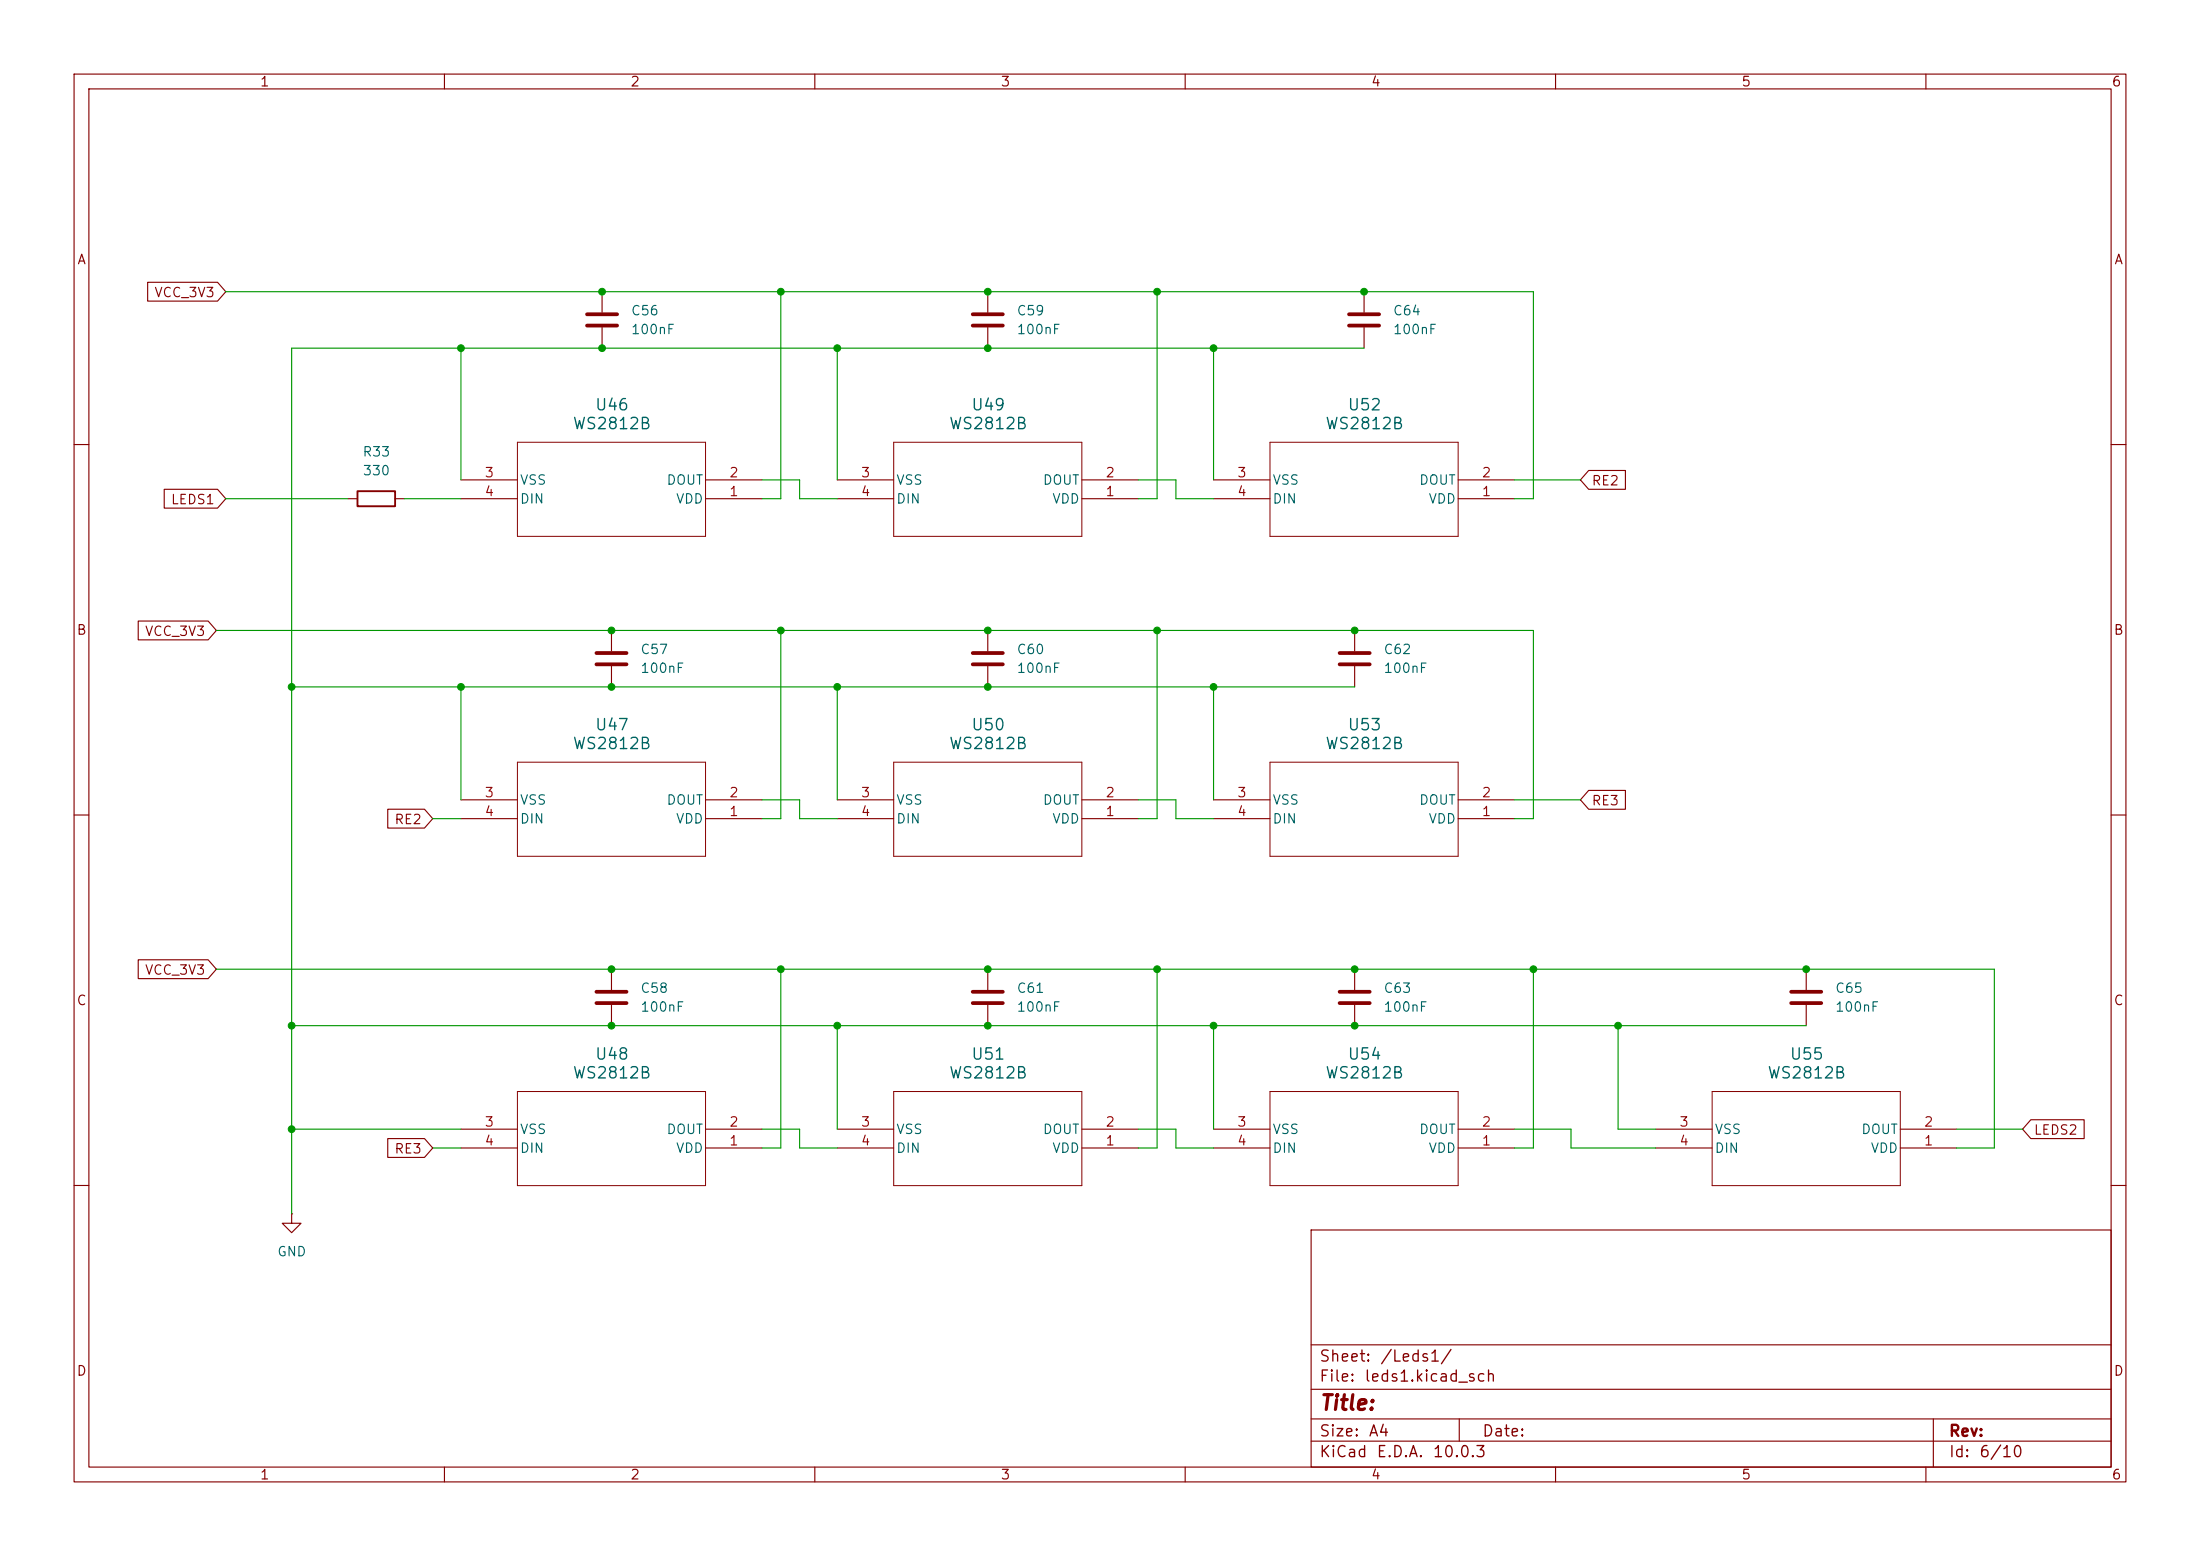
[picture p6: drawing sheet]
(kicad_sch
 (version 20260306)
 (generator "eeschema")
 (generator_version "10.0")
 (paper "A4")
 (lib_symbols
  (symbol "Device:C"
   (pin_numbers (hide yes))
   (pin_names
    (offset 0.254)) (exclude_from_sim no) (in_bom yes) (on_board yes)
   (in_pos_files yes)
   (duplicate_pin_numbers_are_jumpers no)
   (property "Reference" "C" (at 0.635 2.54 0) (show_name no) (do_not_autoplace no) (effects (font (size 1.27 1.27)) (justify left)))
   (property "Value" "C" (at 0.635 -2.54 0) (show_name no) (do_not_autoplace no) (effects (font (size 1.27 1.27)) (justify left)))
   (property "Footprint" "" (at 0.9652 -3.81 0) (show_name no) (do_not_autoplace no) (hide yes) (effects (font (size 1.27 1.27))))
   (property "Datasheet" "" (at 0 0 0) (show_name no) (do_not_autoplace no) (hide yes) (effects (font (size 1.27 1.27))))
   (property "Description" "Unpolarized capacitor" (at 0 0 0) (show_name no) (do_not_autoplace no) (hide yes) (effects (font (size 1.27 1.27))))
   (symbol "C_0_1"
    (polyline (pts (xy -2.032 0.762) (xy 2.032 0.762)) (stroke (width 0.508) (type default)) (fill (type none)))
    (polyline (pts (xy -2.032 -0.762) (xy 2.032 -0.762)) (stroke (width 0.508) (type default)) (fill (type none))))
   (symbol "C_1_1"
    (pin passive line (at 0 3.81 270) (length 2.794) (name "" (effects (font (size 1.27 1.27)))) (number "1" (effects (font (size 1.27 1.27)))))
    (pin passive line (at 0 -3.81 90) (length 2.794) (name "" (effects (font (size 1.27 1.27)))) (number "2" (effects (font (size 1.27 1.27))))))
   (embedded_fonts no))
  (symbol "Device:R"
   (pin_numbers (hide yes))
   (pin_names
    (offset 0)) (exclude_from_sim no) (in_bom yes) (on_board yes)
   (in_pos_files yes)
   (duplicate_pin_numbers_are_jumpers no)
   (property "Reference" "R" (at 2.032 0 90) (show_name no) (do_not_autoplace no) (effects (font (size 1.27 1.27))))
   (property "Value" "R" (at 0 0 90) (show_name no) (do_not_autoplace no) (effects (font (size 1.27 1.27))))
   (property "Footprint" "" (at -1.778 0 90) (show_name no) (do_not_autoplace no) (hide yes) (effects (font (size 1.27 1.27))))
   (property "Datasheet" "" (at 0 0 0) (show_name no) (do_not_autoplace no) (hide yes) (effects (font (size 1.27 1.27))))
   (property "Description" "Resistor" (at 0 0 0) (show_name no) (do_not_autoplace no) (hide yes) (effects (font (size 1.27 1.27))))
   (symbol "R_0_1"
    (rectangle (start -1.016 -2.54) (end 1.016 2.54) (stroke (width 0.254) (type default)) (fill (type none))))
   (symbol "R_1_1"
    (pin passive line (at 0 3.81 270) (length 1.27) (name "" (effects (font (size 1.27 1.27)))) (number "1" (effects (font (size 1.27 1.27)))))
    (pin passive line (at 0 -3.81 90) (length 1.27) (name "" (effects (font (size 1.27 1.27)))) (number "2" (effects (font (size 1.27 1.27))))))
   (embedded_fonts no))
  (symbol "WS2812_4Pin:WS2812B"
   (pin_names
    (offset 0.254)) (exclude_from_sim no) (in_bom yes) (on_board yes)
   (in_pos_files yes)
   (duplicate_pin_numbers_are_jumpers no)
   (property "Reference" "U" (at 20.32 10.16 0) (show_name no) (do_not_autoplace no) (effects (font (size 1.524 1.524))))
   (property "Value" "WS2812B" (at 20.32 7.62 0) (show_name no) (do_not_autoplace no) (effects (font (size 1.524 1.524))))
   (property "Footprint" "WS2812B_WDS" (at 0 0 0) (show_name no) (do_not_autoplace no) (hide yes) (effects (font (size 1.27 1.27)
    (italic yes))))
   (property "Datasheet" "WS2812B" (at 0 0 0) (show_name no) (do_not_autoplace no) (hide yes) (effects (font (size 1.27 1.27)
    (italic yes))))
   (property "Description" "" (at 0 0 0) (show_name no) (do_not_autoplace no) (hide yes) (effects (font (size 1.27 1.27))))
   (property "ki_locked" "" (at 0 0 0) (show_name no) (do_not_autoplace no) (effects (font (size 1.27 1.27))))
   (symbol "WS2812B_0_1"
    (polyline (pts (xy 7.62 5.08) (xy 7.62 -7.62)) (stroke (width 0.127) (type default)) (fill (type none)))
    (polyline (pts (xy 7.62 -7.62) (xy 33.02 -7.62)) (stroke (width 0.127) (type default)) (fill (type none)))
    (polyline (pts (xy 33.02 5.08) (xy 7.62 5.08)) (stroke (width 0.127) (type default)) (fill (type none)))
    (polyline (pts (xy 33.02 -7.62) (xy 33.02 5.08)) (stroke (width 0.127) (type default)) (fill (type none)))
    (pin power_in line (at 0 0 0) (length 7.62) (name "VDD" (effects (font (size 1.27 1.27)))) (number "1" (effects (font (size 1.27 1.27)))))
    (pin output line (at 0 -2.54 0) (length 7.62) (name "DOUT" (effects (font (size 1.27 1.27)))) (number "2" (effects (font (size 1.27 1.27)))))
    (pin power_out line (at 40.64 -2.54 180) (length 7.62) (name "VSS" (effects (font (size 1.27 1.27)))) (number "3" (effects (font (size 1.27 1.27)))))
    (pin input line (at 40.64 0 180) (length 7.62) (name "DIN" (effects (font (size 1.27 1.27)))) (number "4" (effects (font (size 1.27 1.27))))))
   (embedded_fonts no))
  (symbol "power:GND"
   (power global)
   (pin_numbers (hide yes))
   (pin_names
    (offset 0) (hide yes)) (exclude_from_sim no) (in_bom yes) (on_board yes)
   (in_pos_files yes)
   (duplicate_pin_numbers_are_jumpers no)
   (property "Reference" "#PWR" (at 0 -6.35 0) (show_name no) (do_not_autoplace no) (hide yes) (effects (font (size 1.27 1.27))))
   (property "Value" "GND" (at 0 -3.81 0) (show_name no) (do_not_autoplace no) (effects (font (size 1.27 1.27))))
   (property "Footprint" "" (at 0 0 0) (show_name no) (do_not_autoplace no) (hide yes) (effects (font (size 1.27 1.27))))
   (property "Datasheet" "" (at 0 0 0) (show_name no) (do_not_autoplace no) (hide yes) (effects (font (size 1.27 1.27))))
   (property "Description" "Power symbol creates a global label with name \"GND\" , ground" (at 0 0 0) (show_name no) (do_not_autoplace no) (hide yes) (effects (font (size 1.27 1.27))))
   (symbol "GND_0_1"
    (polyline (pts (xy 0 0) (xy 0 -1.27) (xy 1.27 -1.27) (xy 0 -2.54) (xy -1.27 -1.27) (xy 0 -1.27)) (stroke (width 0) (type default)) (fill (type none))))
   (symbol "GND_1_1"
    (pin power_in line (at 0 0 270) (length 0) (name "" (effects (font (size 1.27 1.27)))) (number "1" (effects (font (size 1.27 1.27))))))
   (embedded_fonts no)))
 (junction
  (at 133.35 130.81)
  (diameter 0)
  (color 0 0 0 0))
 (junction
  (at 81.28 46.99)
  (diameter 0)
  (color 0 0 0 0))
 (junction
  (at 163.83 46.99)
  (diameter 0)
  (color 0 0 0 0))
 (junction
  (at 156.21 130.81)
  (diameter 0)
  (color 0 0 0 0))
 (junction
  (at 133.35 85.09)
  (diameter 0)
  (color 0 0 0 0))
 (junction
  (at 133.35 39.37)
  (diameter 0)
  (color 0 0 0 0))
 (junction
  (at 82.55 85.09)
  (diameter 0)
  (color 0 0 0 0))
 (junction
  (at 133.35 46.99)
  (diameter 0)
  (color 0 0 0 0))
 (junction
  (at 207.01 130.81)
  (diameter 0)
  (color 0 0 0 0))
 (junction
  (at 133.35 92.71)
  (diameter 0)
  (color 0 0 0 0))
 (junction
  (at 184.15 39.37)
  (diameter 0)
  (color 0 0 0 0))
 (junction
  (at 105.41 39.37)
  (diameter 0)
  (color 0 0 0 0))
 (junction
  (at 82.55 138.43)
  (diameter 0)
  (color 0 0 0 0))
 (junction
  (at 82.55 130.81)
  (diameter 0)
  (color 0 0 0 0))
 (junction
  (at 156.21 39.37)
  (diameter 0)
  (color 0 0 0 0))
 (junction
  (at 82.55 92.71)
  (diameter 0)
  (color 0 0 0 0))
 (junction
  (at 182.88 138.43)
  (diameter 0)
  (color 0 0 0 0))
 (junction
  (at 39.37 138.43)
  (diameter 0)
  (color 0 0 0 0))
 (junction
  (at 39.37 152.4)
  (diameter 0)
  (color 0 0 0 0))
 (junction
  (at 62.23 46.99)
  (diameter 0)
  (color 0 0 0 0))
 (junction
  (at 243.84 130.81)
  (diameter 0)
  (color 0 0 0 0))
 (junction
  (at 39.37 92.71)
  (diameter 0)
  (color 0 0 0 0))
 (junction
  (at 218.44 138.43)
  (diameter 0)
  (color 0 0 0 0))
 (junction
  (at 182.88 130.81)
  (diameter 0)
  (color 0 0 0 0))
 (junction
  (at 182.88 85.09)
  (diameter 0)
  (color 0 0 0 0))
 (junction
  (at 81.28 39.37)
  (diameter 0)
  (color 0 0 0 0))
 (junction
  (at 105.41 85.09)
  (diameter 0)
  (color 0 0 0 0))
 (junction
  (at 62.23 92.71)
  (diameter 0)
  (color 0 0 0 0))
 (junction
  (at 113.03 46.99)
  (diameter 0)
  (color 0 0 0 0))
 (junction
  (at 156.21 85.09)
  (diameter 0)
  (color 0 0 0 0))
 (junction
  (at 163.83 138.43)
  (diameter 0)
  (color 0 0 0 0))
 (junction
  (at 105.41 130.81)
  (diameter 0)
  (color 0 0 0 0))
 (junction
  (at 113.03 138.43)
  (diameter 0)
  (color 0 0 0 0))
 (junction
  (at 113.03 92.71)
  (diameter 0)
  (color 0 0 0 0))
 (junction
  (at 163.83 92.71)
  (diameter 0)
  (color 0 0 0 0))
 (junction
  (at 133.35 138.43)
  (diameter 0)
  (color 0 0 0 0))
 (wire
  (pts (xy 82.55 92.71) (xy 113.03 92.71))
  (stroke (width 0) (type default)))
 (wire
  (pts (xy 153.67 107.95) (xy 158.75 107.95))
  (stroke (width 0) (type default)))
 (wire
  (pts (xy 156.21 154.94) (xy 156.21 130.81))
  (stroke (width 0) (type default)))
 (wire
  (pts (xy 102.87 152.4) (xy 107.95 152.4))
  (stroke (width 0) (type default)))
 (wire
  (pts (xy 113.03 92.71) (xy 113.03 107.95))
  (stroke (width 0) (type default)))
 (wire
  (pts (xy 105.41 130.81) (xy 133.35 130.81))
  (stroke (width 0) (type default)))
 (wire
  (pts (xy 158.75 152.4) (xy 158.75 154.94))
  (stroke (width 0) (type default)))
 (wire
  (pts (xy 102.87 154.94) (xy 105.41 154.94))
  (stroke (width 0) (type default)))
 (wire
  (pts (xy 207.01 110.49) (xy 207.01 85.09))
  (stroke (width 0) (type default)))
 (wire
  (pts (xy 39.37 152.4) (xy 39.37 138.43))
  (stroke (width 0) (type default)))
 (wire
  (pts (xy 153.67 67.31) (xy 156.21 67.31))
  (stroke (width 0) (type default)))
 (wire
  (pts (xy 158.75 154.94) (xy 163.83 154.94))
  (stroke (width 0) (type default)))
 (wire
  (pts (xy 156.21 85.09) (xy 156.21 110.49))
  (stroke (width 0) (type default)))
 (wire
  (pts (xy 218.44 152.4) (xy 218.44 138.43))
  (stroke (width 0) (type default)))
 (wire
  (pts (xy 39.37 46.99) (xy 62.23 46.99))
  (stroke (width 0) (type default)))
 (wire
  (pts (xy 269.24 154.94) (xy 269.24 130.81))
  (stroke (width 0) (type default)))
 (wire
  (pts (xy 58.42 154.94) (xy 62.23 154.94))
  (stroke (width 0) (type default)))
 (wire
  (pts (xy 107.95 64.77) (xy 107.95 67.31))
  (stroke (width 0) (type default)))
 (wire
  (pts (xy 39.37 92.71) (xy 39.37 46.99))
  (stroke (width 0) (type default)))
 (wire
  (pts (xy 156.21 85.09) (xy 182.88 85.09))
  (stroke (width 0) (type default)))
 (wire
  (pts (xy 39.37 152.4) (xy 62.23 152.4))
  (stroke (width 0) (type default)))
 (wire
  (pts (xy 102.87 107.95) (xy 107.95 107.95))
  (stroke (width 0) (type default)))
 (wire
  (pts (xy 54.61 67.31) (xy 62.23 67.31))
  (stroke (width 0) (type default)))
 (wire
  (pts (xy 58.42 110.49) (xy 62.23 110.49))
  (stroke (width 0) (type default)))
 (wire
  (pts (xy 133.35 46.99) (xy 163.83 46.99))
  (stroke (width 0) (type default)))
 (wire
  (pts (xy 158.75 64.77) (xy 158.75 67.31))
  (stroke (width 0) (type default)))
 (wire
  (pts (xy 105.41 39.37) (xy 105.41 67.31))
  (stroke (width 0) (type default)))
 (wire
  (pts (xy 82.55 138.43) (xy 113.03 138.43))
  (stroke (width 0) (type default)))
 (wire
  (pts (xy 62.23 46.99) (xy 62.23 64.77))
  (stroke (width 0) (type default)))
 (wire
  (pts (xy 158.75 110.49) (xy 163.83 110.49))
  (stroke (width 0) (type default)))
 (wire
  (pts (xy 105.41 85.09) (xy 133.35 85.09))
  (stroke (width 0) (type default)))
 (wire
  (pts (xy 204.47 110.49) (xy 207.01 110.49))
  (stroke (width 0) (type default)))
 (wire
  (pts (xy 81.28 39.37) (xy 105.41 39.37))
  (stroke (width 0) (type default)))
 (wire
  (pts (xy 223.52 152.4) (xy 218.44 152.4))
  (stroke (width 0) (type default)))
 (wire
  (pts (xy 163.83 92.71) (xy 182.88 92.71))
  (stroke (width 0) (type default)))
 (wire
  (pts (xy 39.37 92.71) (xy 39.37 138.43))
  (stroke (width 0) (type default)))
 (wire
  (pts (xy 243.84 130.81) (xy 269.24 130.81))
  (stroke (width 0) (type default)))
 (wire
  (pts (xy 153.67 64.77) (xy 158.75 64.77))
  (stroke (width 0) (type default)))
 (wire
  (pts (xy 163.83 138.43) (xy 163.83 152.4))
  (stroke (width 0) (type default)))
 (wire
  (pts (xy 207.01 130.81) (xy 207.01 154.94))
  (stroke (width 0) (type default)))
 (wire
  (pts (xy 156.21 110.49) (xy 153.67 110.49))
  (stroke (width 0) (type default)))
 (wire
  (pts (xy 62.23 92.71) (xy 62.23 107.95))
  (stroke (width 0) (type default)))
 (wire
  (pts (xy 218.44 138.43) (xy 182.88 138.43))
  (stroke (width 0) (type default)))
 (wire
  (pts (xy 156.21 130.81) (xy 182.88 130.81))
  (stroke (width 0) (type default)))
 (wire
  (pts (xy 204.47 67.31) (xy 207.01 67.31))
  (stroke (width 0) (type default)))
 (wire
  (pts (xy 81.28 46.99) (xy 113.03 46.99))
  (stroke (width 0) (type default)))
 (wire
  (pts (xy 133.35 138.43) (xy 163.83 138.43))
  (stroke (width 0) (type default)))
 (wire
  (pts (xy 204.47 107.95) (xy 213.36 107.95))
  (stroke (width 0) (type default)))
 (wire
  (pts (xy 113.03 138.43) (xy 113.03 152.4))
  (stroke (width 0) (type default)))
 (wire
  (pts (xy 204.47 154.94) (xy 207.01 154.94))
  (stroke (width 0) (type default)))
 (wire
  (pts (xy 113.03 92.71) (xy 133.35 92.71))
  (stroke (width 0) (type default)))
 (wire
  (pts (xy 82.55 130.81) (xy 105.41 130.81))
  (stroke (width 0) (type default)))
 (wire
  (pts (xy 29.21 85.09) (xy 82.55 85.09))
  (stroke (width 0) (type default)))
 (wire
  (pts (xy 163.83 46.99) (xy 184.15 46.99))
  (stroke (width 0) (type default)))
 (wire
  (pts (xy 212.09 154.94) (xy 223.52 154.94))
  (stroke (width 0) (type default)))
 (wire
  (pts (xy 105.41 67.31) (xy 102.87 67.31))
  (stroke (width 0) (type default)))
 (wire
  (pts (xy 207.01 85.09) (xy 182.88 85.09))
  (stroke (width 0) (type default)))
 (wire
  (pts (xy 163.83 138.43) (xy 182.88 138.43))
  (stroke (width 0) (type default)))
 (wire
  (pts (xy 39.37 138.43) (xy 82.55 138.43))
  (stroke (width 0) (type default)))
 (wire
  (pts (xy 156.21 39.37) (xy 184.15 39.37))
  (stroke (width 0) (type default)))
 (wire
  (pts (xy 273.05 152.4) (xy 264.16 152.4))
  (stroke (width 0) (type default)))
 (wire
  (pts (xy 163.83 92.71) (xy 163.83 107.95))
  (stroke (width 0) (type default)))
 (wire
  (pts (xy 207.01 39.37) (xy 207.01 67.31))
  (stroke (width 0) (type default)))
 (wire
  (pts (xy 212.09 152.4) (xy 212.09 154.94))
  (stroke (width 0) (type default)))
 (wire
  (pts (xy 156.21 154.94) (xy 153.67 154.94))
  (stroke (width 0) (type default)))
 (wire
  (pts (xy 184.15 39.37) (xy 207.01 39.37))
  (stroke (width 0) (type default)))
 (wire
  (pts (xy 107.95 67.31) (xy 113.03 67.31))
  (stroke (width 0) (type default)))
 (wire
  (pts (xy 204.47 152.4) (xy 212.09 152.4))
  (stroke (width 0) (type default)))
 (wire
  (pts (xy 105.41 154.94) (xy 105.41 130.81))
  (stroke (width 0) (type default)))
 (wire
  (pts (xy 39.37 163.83) (xy 39.37 152.4))
  (stroke (width 0) (type default)))
 (wire
  (pts (xy 30.48 67.31) (xy 46.99 67.31))
  (stroke (width 0) (type default)))
 (wire
  (pts (xy 105.41 85.09) (xy 105.41 110.49))
  (stroke (width 0) (type default)))
 (wire
  (pts (xy 264.16 154.94) (xy 269.24 154.94))
  (stroke (width 0) (type default)))
 (wire
  (pts (xy 133.35 39.37) (xy 156.21 39.37))
  (stroke (width 0) (type default)))
 (wire
  (pts (xy 62.23 46.99) (xy 81.28 46.99))
  (stroke (width 0) (type default)))
 (wire
  (pts (xy 105.41 39.37) (xy 133.35 39.37))
  (stroke (width 0) (type default)))
 (wire
  (pts (xy 218.44 138.43) (xy 243.84 138.43))
  (stroke (width 0) (type default)))
 (wire
  (pts (xy 107.95 154.94) (xy 113.03 154.94))
  (stroke (width 0) (type default)))
 (wire
  (pts (xy 133.35 92.71) (xy 163.83 92.71))
  (stroke (width 0) (type default)))
 (wire
  (pts (xy 82.55 85.09) (xy 105.41 85.09))
  (stroke (width 0) (type default)))
 (wire
  (pts (xy 133.35 85.09) (xy 156.21 85.09))
  (stroke (width 0) (type default)))
 (wire
  (pts (xy 207.01 130.81) (xy 182.88 130.81))
  (stroke (width 0) (type default)))
 (wire
  (pts (xy 39.37 92.71) (xy 62.23 92.71))
  (stroke (width 0) (type default)))
 (wire
  (pts (xy 113.03 138.43) (xy 133.35 138.43))
  (stroke (width 0) (type default)))
 (wire
  (pts (xy 163.83 46.99) (xy 163.83 64.77))
  (stroke (width 0) (type default)))
 (wire
  (pts (xy 62.23 92.71) (xy 82.55 92.71))
  (stroke (width 0) (type default)))
 (wire
  (pts (xy 133.35 130.81) (xy 156.21 130.81))
  (stroke (width 0) (type default)))
 (wire
  (pts (xy 153.67 152.4) (xy 158.75 152.4))
  (stroke (width 0) (type default)))
 (wire
  (pts (xy 158.75 107.95) (xy 158.75 110.49))
  (stroke (width 0) (type default)))
 (wire
  (pts (xy 107.95 107.95) (xy 107.95 110.49))
  (stroke (width 0) (type default)))
 (wire
  (pts (xy 30.48 39.37) (xy 81.28 39.37))
  (stroke (width 0) (type default)))
 (wire
  (pts (xy 156.21 39.37) (xy 156.21 67.31))
  (stroke (width 0) (type default)))
 (wire
  (pts (xy 158.75 67.31) (xy 163.83 67.31))
  (stroke (width 0) (type default)))
 (wire
  (pts (xy 207.01 130.81) (xy 243.84 130.81))
  (stroke (width 0) (type default)))
 (wire
  (pts (xy 113.03 46.99) (xy 133.35 46.99))
  (stroke (width 0) (type default)))
 (wire
  (pts (xy 107.95 152.4) (xy 107.95 154.94))
  (stroke (width 0) (type default)))
 (wire
  (pts (xy 105.41 110.49) (xy 102.87 110.49))
  (stroke (width 0) (type default)))
 (wire
  (pts (xy 29.21 130.81) (xy 82.55 130.81))
  (stroke (width 0) (type default)))
 (wire
  (pts (xy 113.03 46.99) (xy 113.03 64.77))
  (stroke (width 0) (type default)))
 (wire
  (pts (xy 107.95 110.49) (xy 113.03 110.49))
  (stroke (width 0) (type default)))
 (wire
  (pts (xy 102.87 64.77) (xy 107.95 64.77))
  (stroke (width 0) (type default)))
 (wire
  (pts (xy 204.47 64.77) (xy 213.36 64.77))
  (stroke (width 0) (type default)))
 (global_label "LEDS1"
  (shape input)
  (at 30.48 67.31 180)
  (fields_autoplaced yes)
  (effects (font (size 1.27 1.27)) (justify right))
  (property "Intersheetrefs" "${INTERSHEET_REFS}" (at 21.6287 67.31 0) (hide yes) (show_name no) (do_not_autoplace no) (effects (font (size 1.27 1.27)) (justify right))))
 (global_label "RE2"
  (shape input)
  (at 213.36 64.77 0)
  (fields_autoplaced yes)
  (effects (font (size 1.27 1.27)) (justify left))
  (property "Intersheetrefs" "${INTERSHEET_REFS}" (at 219.9737 64.77 0) (hide yes) (show_name no) (do_not_autoplace no) (effects (font (size 1.27 1.27)) (justify left))))
 (global_label "RE3"
  (shape input)
  (at 58.42 154.94 180)
  (fields_autoplaced yes)
  (effects (font (size 1.27 1.27)) (justify right))
  (property "Intersheetrefs" "${INTERSHEET_REFS}" (at 51.8063 154.94 0) (hide yes) (show_name no) (do_not_autoplace no) (effects (font (size 1.27 1.27)) (justify right))))
 (global_label "RE3"
  (shape input)
  (at 213.36 107.95 0)
  (fields_autoplaced yes)
  (effects (font (size 1.27 1.27)) (justify left))
  (property "Intersheetrefs" "${INTERSHEET_REFS}" (at 219.9737 107.95 0) (hide yes) (show_name no) (do_not_autoplace no) (effects (font (size 1.27 1.27)) (justify left))))
 (global_label "LEDS2"
  (shape input)
  (at 273.05 152.4 0)
  (fields_autoplaced yes)
  (effects (font (size 1.27 1.27)) (justify left))
  (property "Intersheetrefs" "${INTERSHEET_REFS}" (at 281.9013 152.4 0) (hide yes) (show_name no) (do_not_autoplace no) (effects (font (size 1.27 1.27)) (justify left))))
 (global_label "RE2"
  (shape input)
  (at 58.42 110.49 180)
  (fields_autoplaced yes)
  (effects (font (size 1.27 1.27)) (justify right))
  (property "Intersheetrefs" "${INTERSHEET_REFS}" (at 51.8063 110.49 0) (hide yes) (show_name no) (do_not_autoplace no) (effects (font (size 1.27 1.27)) (justify right))))
 (global_label "VCC_3V3"
  (shape input)
  (at 30.48 39.37 180)
  (fields_autoplaced yes)
  (effects (font (size 1.27 1.27)) (justify right))
  (property "Intersheetrefs" "${INTERSHEET_REFS}" (at 19.391 39.37 0) (hide yes) (show_name no) (do_not_autoplace no) (effects (font (size 1.27 1.27)) (justify right))))
 (global_label "VCC_3V3"
  (shape input)
  (at 29.21 130.81 180)
  (fields_autoplaced yes)
  (effects (font (size 1.27 1.27)) (justify right))
  (property "Intersheetrefs" "${INTERSHEET_REFS}" (at 18.121 130.81 0) (hide yes) (show_name no) (do_not_autoplace no) (effects (font (size 1.27 1.27)) (justify right))))
 (global_label "VCC_3V3"
  (shape input)
  (at 29.21 85.09 180)
  (fields_autoplaced yes)
  (effects (font (size 1.27 1.27)) (justify right))
  (property "Intersheetrefs" "${INTERSHEET_REFS}" (at 18.121 85.09 0) (hide yes) (show_name no) (do_not_autoplace no) (effects (font (size 1.27 1.27)) (justify right))))
 (symbol
  (lib_id "Device:R")
  (at 50.8 67.31 90)
  (unit 1)
  (body_style 1)
  (exclude_from_sim no)
  (in_bom yes)
  (on_board yes)
  (in_pos_files yes)
  (dnp no)
  (fields_autoplaced yes)
  (property "Reference" "R33" (at 50.8 60.96 90) (show_name no) (do_not_autoplace no) (effects (font (size 1.27 1.27))))
  (property "Value" "330" (at 50.8 63.5 90) (show_name no) (do_not_autoplace no) (effects (font (size 1.27 1.27))))
  (property "Footprint" "Resistor_SMD:R_0603_1608Metric" (at 50.8 69.088 90) (hide yes) (show_name no) (do_not_autoplace no) (effects (font (size 1.27 1.27))))
  (property "Datasheet" "" (at 50.8 67.31 0) (hide yes) (show_name no) (do_not_autoplace no) (effects (font (size 1.27 1.27))))
  (property "Description" "Resistor" (at 50.8 67.31 0) (hide yes) (show_name no) (do_not_autoplace no) (effects (font (size 1.27 1.27))))
  (pin "2")
  (pin "1"))
 (symbol
  (lib_id "WS2812_4Pin:WS2812B")
  (at 204.47 110.49 180)
  (unit 1)
  (body_style 1)
  (exclude_from_sim no)
  (in_bom yes)
  (on_board yes)
  (in_pos_files yes)
  (dnp no)
  (fields_autoplaced yes)
  (property "Reference" "U53" (at 184.15 97.79 0) (show_name no) (do_not_autoplace no) (effects (font (size 1.524 1.524))))
  (property "Value" "WS2812B" (at 184.15 100.33 0) (show_name no) (do_not_autoplace no) (effects (font (size 1.524 1.524))))
  (property "Footprint" "LED_SMD:WS2812B_WDS" (at 204.47 110.49 0) (hide yes) (show_name no) (do_not_autoplace no) (effects (font (size 1.27 1.27)
    (italic yes))))
  (property "Datasheet" "WS2812B" (at 204.47 110.49 0) (hide yes) (show_name no) (do_not_autoplace no) (effects (font (size 1.27 1.27)
    (italic yes))))
  (property "Description" "" (at 204.47 110.49 0) (hide yes) (show_name no) (do_not_autoplace no) (effects (font (size 1.27 1.27))))
  (pin "4")
  (pin "1")
  (pin "2")
  (pin "3"))
 (symbol
  (lib_id "Device:C")
  (at 243.84 134.62 0)
  (unit 1)
  (body_style 1)
  (exclude_from_sim no)
  (in_bom yes)
  (on_board yes)
  (in_pos_files yes)
  (dnp no)
  (fields_autoplaced yes)
  (property "Reference" "C65" (at 247.65 133.3499 0) (show_name no) (do_not_autoplace no) (effects (font (size 1.27 1.27)) (justify left)))
  (property "Value" "100nF" (at 247.65 135.8899 0) (show_name no) (do_not_autoplace no) (effects (font (size 1.27 1.27)) (justify left)))
  (property "Footprint" "Capacitor_SMD:C_0603_1608Metric" (at 244.8052 138.43 0) (hide yes) (show_name no) (do_not_autoplace no) (effects (font (size 1.27 1.27))))
  (property "Datasheet" "" (at 243.84 134.62 0) (hide yes) (show_name no) (do_not_autoplace no) (effects (font (size 1.27 1.27))))
  (property "Description" "Unpolarized capacitor" (at 243.84 134.62 0) (hide yes) (show_name no) (do_not_autoplace no) (effects (font (size 1.27 1.27))))
  (pin "2")
  (pin "1"))
 (symbol
  (lib_id "WS2812_4Pin:WS2812B")
  (at 102.87 154.94 180)
  (unit 1)
  (body_style 1)
  (exclude_from_sim no)
  (in_bom yes)
  (on_board yes)
  (in_pos_files yes)
  (dnp no)
  (fields_autoplaced yes)
  (property "Reference" "U48" (at 82.55 142.24 0) (show_name no) (do_not_autoplace no) (effects (font (size 1.524 1.524))))
  (property "Value" "WS2812B" (at 82.55 144.78 0) (show_name no) (do_not_autoplace no) (effects (font (size 1.524 1.524))))
  (property "Footprint" "LED_SMD:WS2812B_WDS" (at 102.87 154.94 0) (hide yes) (show_name no) (do_not_autoplace no) (effects (font (size 1.27 1.27)
    (italic yes))))
  (property "Datasheet" "WS2812B" (at 102.87 154.94 0) (hide yes) (show_name no) (do_not_autoplace no) (effects (font (size 1.27 1.27)
    (italic yes))))
  (property "Description" "" (at 102.87 154.94 0) (hide yes) (show_name no) (do_not_autoplace no) (effects (font (size 1.27 1.27))))
  (pin "4")
  (pin "1")
  (pin "2")
  (pin "3"))
 (symbol
  (lib_id "WS2812_4Pin:WS2812B")
  (at 153.67 110.49 180)
  (unit 1)
  (body_style 1)
  (exclude_from_sim no)
  (in_bom yes)
  (on_board yes)
  (in_pos_files yes)
  (dnp no)
  (fields_autoplaced yes)
  (property "Reference" "U50" (at 133.35 97.79 0) (show_name no) (do_not_autoplace no) (effects (font (size 1.524 1.524))))
  (property "Value" "WS2812B" (at 133.35 100.33 0) (show_name no) (do_not_autoplace no) (effects (font (size 1.524 1.524))))
  (property "Footprint" "LED_SMD:WS2812B_WDS" (at 153.67 110.49 0) (hide yes) (show_name no) (do_not_autoplace no) (effects (font (size 1.27 1.27)
    (italic yes))))
  (property "Datasheet" "WS2812B" (at 153.67 110.49 0) (hide yes) (show_name no) (do_not_autoplace no) (effects (font (size 1.27 1.27)
    (italic yes))))
  (property "Description" "" (at 153.67 110.49 0) (hide yes) (show_name no) (do_not_autoplace no) (effects (font (size 1.27 1.27))))
  (pin "4")
  (pin "1")
  (pin "2")
  (pin "3"))
 (symbol
  (lib_id "WS2812_4Pin:WS2812B")
  (at 204.47 67.31 180)
  (unit 1)
  (body_style 1)
  (exclude_from_sim no)
  (in_bom yes)
  (on_board yes)
  (in_pos_files yes)
  (dnp no)
  (fields_autoplaced yes)
  (property "Reference" "U52" (at 184.15 54.61 0) (show_name no) (do_not_autoplace no) (effects (font (size 1.524 1.524))))
  (property "Value" "WS2812B" (at 184.15 57.15 0) (show_name no) (do_not_autoplace no) (effects (font (size 1.524 1.524))))
  (property "Footprint" "LED_SMD:WS2812B_WDS" (at 204.47 67.31 0) (hide yes) (show_name no) (do_not_autoplace no) (effects (font (size 1.27 1.27)
    (italic yes))))
  (property "Datasheet" "WS2812B" (at 204.47 67.31 0) (hide yes) (show_name no) (do_not_autoplace no) (effects (font (size 1.27 1.27)
    (italic yes))))
  (property "Description" "" (at 204.47 67.31 0) (hide yes) (show_name no) (do_not_autoplace no) (effects (font (size 1.27 1.27))))
  (pin "4")
  (pin "1")
  (pin "2")
  (pin "3"))
 (symbol
  (lib_id "WS2812_4Pin:WS2812B")
  (at 153.67 154.94 180)
  (unit 1)
  (body_style 1)
  (exclude_from_sim no)
  (in_bom yes)
  (on_board yes)
  (in_pos_files yes)
  (dnp no)
  (fields_autoplaced yes)
  (property "Reference" "U51" (at 133.35 142.24 0) (show_name no) (do_not_autoplace no) (effects (font (size 1.524 1.524))))
  (property "Value" "WS2812B" (at 133.35 144.78 0) (show_name no) (do_not_autoplace no) (effects (font (size 1.524 1.524))))
  (property "Footprint" "LED_SMD:WS2812B_WDS" (at 153.67 154.94 0) (hide yes) (show_name no) (do_not_autoplace no) (effects (font (size 1.27 1.27)
    (italic yes))))
  (property "Datasheet" "WS2812B" (at 153.67 154.94 0) (hide yes) (show_name no) (do_not_autoplace no) (effects (font (size 1.27 1.27)
    (italic yes))))
  (property "Description" "" (at 153.67 154.94 0) (hide yes) (show_name no) (do_not_autoplace no) (effects (font (size 1.27 1.27))))
  (pin "4")
  (pin "1")
  (pin "2")
  (pin "3"))
 (symbol
  (lib_id "Device:C")
  (at 133.35 134.62 0)
  (unit 1)
  (body_style 1)
  (exclude_from_sim no)
  (in_bom yes)
  (on_board yes)
  (in_pos_files yes)
  (dnp no)
  (fields_autoplaced yes)
  (property "Reference" "C61" (at 137.16 133.3499 0) (show_name no) (do_not_autoplace no) (effects (font (size 1.27 1.27)) (justify left)))
  (property "Value" "100nF" (at 137.16 135.8899 0) (show_name no) (do_not_autoplace no) (effects (font (size 1.27 1.27)) (justify left)))
  (property "Footprint" "Capacitor_SMD:C_0603_1608Metric" (at 134.3152 138.43 0) (hide yes) (show_name no) (do_not_autoplace no) (effects (font (size 1.27 1.27))))
  (property "Datasheet" "" (at 133.35 134.62 0) (hide yes) (show_name no) (do_not_autoplace no) (effects (font (size 1.27 1.27))))
  (property "Description" "Unpolarized capacitor" (at 133.35 134.62 0) (hide yes) (show_name no) (do_not_autoplace no) (effects (font (size 1.27 1.27))))
  (pin "2")
  (pin "1"))
 (symbol
  (lib_id "Device:C")
  (at 82.55 134.62 0)
  (unit 1)
  (body_style 1)
  (exclude_from_sim no)
  (in_bom yes)
  (on_board yes)
  (in_pos_files yes)
  (dnp no)
  (fields_autoplaced yes)
  (property "Reference" "C58" (at 86.36 133.3499 0) (show_name no) (do_not_autoplace no) (effects (font (size 1.27 1.27)) (justify left)))
  (property "Value" "100nF" (at 86.36 135.8899 0) (show_name no) (do_not_autoplace no) (effects (font (size 1.27 1.27)) (justify left)))
  (property "Footprint" "Capacitor_SMD:C_0603_1608Metric" (at 83.5152 138.43 0) (hide yes) (show_name no) (do_not_autoplace no) (effects (font (size 1.27 1.27))))
  (property "Datasheet" "" (at 82.55 134.62 0) (hide yes) (show_name no) (do_not_autoplace no) (effects (font (size 1.27 1.27))))
  (property "Description" "Unpolarized capacitor" (at 82.55 134.62 0) (hide yes) (show_name no) (do_not_autoplace no) (effects (font (size 1.27 1.27))))
  (pin "2")
  (pin "1"))
 (symbol
  (lib_id "WS2812_4Pin:WS2812B")
  (at 264.16 154.94 180)
  (unit 1)
  (body_style 1)
  (exclude_from_sim no)
  (in_bom yes)
  (on_board yes)
  (in_pos_files yes)
  (dnp no)
  (fields_autoplaced yes)
  (property "Reference" "U55" (at 243.84 142.24 0) (show_name no) (do_not_autoplace no) (effects (font (size 1.524 1.524))))
  (property "Value" "WS2812B" (at 243.84 144.78 0) (show_name no) (do_not_autoplace no) (effects (font (size 1.524 1.524))))
  (property "Footprint" "LED_SMD:WS2812B_WDS" (at 264.16 154.94 0) (hide yes) (show_name no) (do_not_autoplace no) (effects (font (size 1.27 1.27)
    (italic yes))))
  (property "Datasheet" "WS2812B" (at 264.16 154.94 0) (hide yes) (show_name no) (do_not_autoplace no) (effects (font (size 1.27 1.27)
    (italic yes))))
  (property "Description" "" (at 264.16 154.94 0) (hide yes) (show_name no) (do_not_autoplace no) (effects (font (size 1.27 1.27))))
  (pin "4")
  (pin "1")
  (pin "2")
  (pin "3"))
 (symbol
  (lib_id "WS2812_4Pin:WS2812B")
  (at 102.87 67.31 180)
  (unit 1)
  (body_style 1)
  (exclude_from_sim no)
  (in_bom yes)
  (on_board yes)
  (in_pos_files yes)
  (dnp no)
  (fields_autoplaced yes)
  (property "Reference" "U46" (at 82.55 54.61 0) (show_name no) (do_not_autoplace no) (effects (font (size 1.524 1.524))))
  (property "Value" "WS2812B" (at 82.55 57.15 0) (show_name no) (do_not_autoplace no) (effects (font (size 1.524 1.524))))
  (property "Footprint" "LED_SMD:WS2812B_WDS" (at 102.87 67.31 0) (hide yes) (show_name no) (do_not_autoplace no) (effects (font (size 1.27 1.27)
    (italic yes))))
  (property "Datasheet" "WS2812B" (at 102.87 67.31 0) (hide yes) (show_name no) (do_not_autoplace no) (effects (font (size 1.27 1.27)
    (italic yes))))
  (property "Description" "" (at 102.87 67.31 0) (hide yes) (show_name no) (do_not_autoplace no) (effects (font (size 1.27 1.27))))
  (pin "4")
  (pin "1")
  (pin "2")
  (pin "3"))
 (symbol
  (lib_id "Device:C")
  (at 133.35 88.9 0)
  (unit 1)
  (body_style 1)
  (exclude_from_sim no)
  (in_bom yes)
  (on_board yes)
  (in_pos_files yes)
  (dnp no)
  (fields_autoplaced yes)
  (property "Reference" "C60" (at 137.16 87.6299 0) (show_name no) (do_not_autoplace no) (effects (font (size 1.27 1.27)) (justify left)))
  (property "Value" "100nF" (at 137.16 90.1699 0) (show_name no) (do_not_autoplace no) (effects (font (size 1.27 1.27)) (justify left)))
  (property "Footprint" "Capacitor_SMD:C_0603_1608Metric" (at 134.3152 92.71 0) (hide yes) (show_name no) (do_not_autoplace no) (effects (font (size 1.27 1.27))))
  (property "Datasheet" "" (at 133.35 88.9 0) (hide yes) (show_name no) (do_not_autoplace no) (effects (font (size 1.27 1.27))))
  (property "Description" "Unpolarized capacitor" (at 133.35 88.9 0) (hide yes) (show_name no) (do_not_autoplace no) (effects (font (size 1.27 1.27))))
  (pin "2")
  (pin "1"))
 (symbol
  (lib_id "Device:C")
  (at 184.15 43.18 0)
  (unit 1)
  (body_style 1)
  (exclude_from_sim no)
  (in_bom yes)
  (on_board yes)
  (in_pos_files yes)
  (dnp no)
  (fields_autoplaced yes)
  (property "Reference" "C64" (at 187.96 41.9099 0) (show_name no) (do_not_autoplace no) (effects (font (size 1.27 1.27)) (justify left)))
  (property "Value" "100nF" (at 187.96 44.4499 0) (show_name no) (do_not_autoplace no) (effects (font (size 1.27 1.27)) (justify left)))
  (property "Footprint" "Capacitor_SMD:C_0603_1608Metric" (at 185.1152 46.99 0) (hide yes) (show_name no) (do_not_autoplace no) (effects (font (size 1.27 1.27))))
  (property "Datasheet" "" (at 184.15 43.18 0) (hide yes) (show_name no) (do_not_autoplace no) (effects (font (size 1.27 1.27))))
  (property "Description" "Unpolarized capacitor" (at 184.15 43.18 0) (hide yes) (show_name no) (do_not_autoplace no) (effects (font (size 1.27 1.27))))
  (pin "2")
  (pin "1"))
 (symbol
  (lib_id "WS2812_4Pin:WS2812B")
  (at 153.67 67.31 180)
  (unit 1)
  (body_style 1)
  (exclude_from_sim no)
  (in_bom yes)
  (on_board yes)
  (in_pos_files yes)
  (dnp no)
  (fields_autoplaced yes)
  (property "Reference" "U49" (at 133.35 54.61 0) (show_name no) (do_not_autoplace no) (effects (font (size 1.524 1.524))))
  (property "Value" "WS2812B" (at 133.35 57.15 0) (show_name no) (do_not_autoplace no) (effects (font (size 1.524 1.524))))
  (property "Footprint" "LED_SMD:WS2812B_WDS" (at 153.67 67.31 0) (hide yes) (show_name no) (do_not_autoplace no) (effects (font (size 1.27 1.27)
    (italic yes))))
  (property "Datasheet" "WS2812B" (at 153.67 67.31 0) (hide yes) (show_name no) (do_not_autoplace no) (effects (font (size 1.27 1.27)
    (italic yes))))
  (property "Description" "" (at 153.67 67.31 0) (hide yes) (show_name no) (do_not_autoplace no) (effects (font (size 1.27 1.27))))
  (pin "4")
  (pin "1")
  (pin "2")
  (pin "3"))
 (symbol
  (lib_id "Device:C")
  (at 133.35 43.18 0)
  (unit 1)
  (body_style 1)
  (exclude_from_sim no)
  (in_bom yes)
  (on_board yes)
  (in_pos_files yes)
  (dnp no)
  (fields_autoplaced yes)
  (property "Reference" "C59" (at 137.16 41.9099 0) (show_name no) (do_not_autoplace no) (effects (font (size 1.27 1.27)) (justify left)))
  (property "Value" "100nF" (at 137.16 44.4499 0) (show_name no) (do_not_autoplace no) (effects (font (size 1.27 1.27)) (justify left)))
  (property "Footprint" "Capacitor_SMD:C_0603_1608Metric" (at 134.3152 46.99 0) (hide yes) (show_name no) (do_not_autoplace no) (effects (font (size 1.27 1.27))))
  (property "Datasheet" "" (at 133.35 43.18 0) (hide yes) (show_name no) (do_not_autoplace no) (effects (font (size 1.27 1.27))))
  (property "Description" "Unpolarized capacitor" (at 133.35 43.18 0) (hide yes) (show_name no) (do_not_autoplace no) (effects (font (size 1.27 1.27))))
  (pin "2")
  (pin "1"))
 (symbol
  (lib_id "Device:C")
  (at 182.88 134.62 0)
  (unit 1)
  (body_style 1)
  (exclude_from_sim no)
  (in_bom yes)
  (on_board yes)
  (in_pos_files yes)
  (dnp no)
  (fields_autoplaced yes)
  (property "Reference" "C63" (at 186.69 133.3499 0) (show_name no) (do_not_autoplace no) (effects (font (size 1.27 1.27)) (justify left)))
  (property "Value" "100nF" (at 186.69 135.8899 0) (show_name no) (do_not_autoplace no) (effects (font (size 1.27 1.27)) (justify left)))
  (property "Footprint" "Capacitor_SMD:C_0603_1608Metric" (at 183.8452 138.43 0) (hide yes) (show_name no) (do_not_autoplace no) (effects (font (size 1.27 1.27))))
  (property "Datasheet" "" (at 182.88 134.62 0) (hide yes) (show_name no) (do_not_autoplace no) (effects (font (size 1.27 1.27))))
  (property "Description" "Unpolarized capacitor" (at 182.88 134.62 0) (hide yes) (show_name no) (do_not_autoplace no) (effects (font (size 1.27 1.27))))
  (pin "2")
  (pin "1"))
 (symbol
  (lib_id "power:GND")
  (at 39.37 163.83 0)
  (unit 1)
  (body_style 1)
  (exclude_from_sim no)
  (in_bom yes)
  (on_board yes)
  (in_pos_files yes)
  (dnp no)
  (fields_autoplaced yes)
  (property "Reference" "#PWR017" (at 39.37 170.18 0) (hide yes) (show_name no) (do_not_autoplace no) (effects (font (size 1.27 1.27))))
  (property "Value" "GND" (at 39.37 168.91 0) (show_name no) (do_not_autoplace no) (effects (font (size 1.27 1.27))))
  (property "Footprint" "" (at 39.37 163.83 0) (hide yes) (show_name no) (do_not_autoplace no) (effects (font (size 1.27 1.27))))
  (property "Datasheet" "" (at 39.37 163.83 0) (hide yes) (show_name no) (do_not_autoplace no) (effects (font (size 1.27 1.27))))
  (property "Description" "Power symbol creates a global label with name \"GND\" , ground" (at 39.37 163.83 0) (hide yes) (show_name no) (do_not_autoplace no) (effects (font (size 1.27 1.27))))
  (pin "1"))
 (symbol
  (lib_id "Device:C")
  (at 182.88 88.9 0)
  (unit 1)
  (body_style 1)
  (exclude_from_sim no)
  (in_bom yes)
  (on_board yes)
  (in_pos_files yes)
  (dnp no)
  (fields_autoplaced yes)
  (property "Reference" "C62" (at 186.69 87.6299 0) (show_name no) (do_not_autoplace no) (effects (font (size 1.27 1.27)) (justify left)))
  (property "Value" "100nF" (at 186.69 90.1699 0) (show_name no) (do_not_autoplace no) (effects (font (size 1.27 1.27)) (justify left)))
  (property "Footprint" "Capacitor_SMD:C_0603_1608Metric" (at 183.8452 92.71 0) (hide yes) (show_name no) (do_not_autoplace no) (effects (font (size 1.27 1.27))))
  (property "Datasheet" "" (at 182.88 88.9 0) (hide yes) (show_name no) (do_not_autoplace no) (effects (font (size 1.27 1.27))))
  (property "Description" "Unpolarized capacitor" (at 182.88 88.9 0) (hide yes) (show_name no) (do_not_autoplace no) (effects (font (size 1.27 1.27))))
  (pin "2")
  (pin "1"))
 (symbol
  (lib_id "Device:C")
  (at 82.55 88.9 0)
  (unit 1)
  (body_style 1)
  (exclude_from_sim no)
  (in_bom yes)
  (on_board yes)
  (in_pos_files yes)
  (dnp no)
  (fields_autoplaced yes)
  (property "Reference" "C57" (at 86.36 87.6299 0) (show_name no) (do_not_autoplace no) (effects (font (size 1.27 1.27)) (justify left)))
  (property "Value" "100nF" (at 86.36 90.1699 0) (show_name no) (do_not_autoplace no) (effects (font (size 1.27 1.27)) (justify left)))
  (property "Footprint" "Capacitor_SMD:C_0603_1608Metric" (at 83.5152 92.71 0) (hide yes) (show_name no) (do_not_autoplace no) (effects (font (size 1.27 1.27))))
  (property "Datasheet" "" (at 82.55 88.9 0) (hide yes) (show_name no) (do_not_autoplace no) (effects (font (size 1.27 1.27))))
  (property "Description" "Unpolarized capacitor" (at 82.55 88.9 0) (hide yes) (show_name no) (do_not_autoplace no) (effects (font (size 1.27 1.27))))
  (pin "2")
  (pin "1"))
 (symbol
  (lib_id "WS2812_4Pin:WS2812B")
  (at 102.87 110.49 180)
  (unit 1)
  (body_style 1)
  (exclude_from_sim no)
  (in_bom yes)
  (on_board yes)
  (in_pos_files yes)
  (dnp no)
  (fields_autoplaced yes)
  (property "Reference" "U47" (at 82.55 97.79 0) (show_name no) (do_not_autoplace no) (effects (font (size 1.524 1.524))))
  (property "Value" "WS2812B" (at 82.55 100.33 0) (show_name no) (do_not_autoplace no) (effects (font (size 1.524 1.524))))
  (property "Footprint" "LED_SMD:WS2812B_WDS" (at 102.87 110.49 0) (hide yes) (show_name no) (do_not_autoplace no) (effects (font (size 1.27 1.27)
    (italic yes))))
  (property "Datasheet" "WS2812B" (at 102.87 110.49 0) (hide yes) (show_name no) (do_not_autoplace no) (effects (font (size 1.27 1.27)
    (italic yes))))
  (property "Description" "" (at 102.87 110.49 0) (hide yes) (show_name no) (do_not_autoplace no) (effects (font (size 1.27 1.27))))
  (pin "4")
  (pin "1")
  (pin "2")
  (pin "3"))
 (symbol
  (lib_id "Device:C")
  (at 81.28 43.18 0)
  (unit 1)
  (body_style 1)
  (exclude_from_sim no)
  (in_bom yes)
  (on_board yes)
  (in_pos_files yes)
  (dnp no)
  (fields_autoplaced yes)
  (property "Reference" "C56" (at 85.09 41.9099 0) (show_name no) (do_not_autoplace no) (effects (font (size 1.27 1.27)) (justify left)))
  (property "Value" "100nF" (at 85.09 44.4499 0) (show_name no) (do_not_autoplace no) (effects (font (size 1.27 1.27)) (justify left)))
  (property "Footprint" "Capacitor_SMD:C_0603_1608Metric" (at 82.2452 46.99 0) (hide yes) (show_name no) (do_not_autoplace no) (effects (font (size 1.27 1.27))))
  (property "Datasheet" "" (at 81.28 43.18 0) (hide yes) (show_name no) (do_not_autoplace no) (effects (font (size 1.27 1.27))))
  (property "Description" "Unpolarized capacitor" (at 81.28 43.18 0) (hide yes) (show_name no) (do_not_autoplace no) (effects (font (size 1.27 1.27))))
  (pin "2")
  (pin "1"))
 (symbol
  (lib_id "WS2812_4Pin:WS2812B")
  (at 204.47 154.94 180)
  (unit 1)
  (body_style 1)
  (exclude_from_sim no)
  (in_bom yes)
  (on_board yes)
  (in_pos_files yes)
  (dnp no)
  (fields_autoplaced yes)
  (property "Reference" "U54" (at 184.15 142.24 0) (show_name no) (do_not_autoplace no) (effects (font (size 1.524 1.524))))
  (property "Value" "WS2812B" (at 184.15 144.78 0) (show_name no) (do_not_autoplace no) (effects (font (size 1.524 1.524))))
  (property "Footprint" "LED_SMD:WS2812B_WDS" (at 204.47 154.94 0) (hide yes) (show_name no) (do_not_autoplace no) (effects (font (size 1.27 1.27)
    (italic yes))))
  (property "Datasheet" "WS2812B" (at 204.47 154.94 0) (hide yes) (show_name no) (do_not_autoplace no) (effects (font (size 1.27 1.27)
    (italic yes))))
  (property "Description" "" (at 204.47 154.94 0) (hide yes) (show_name no) (do_not_autoplace no) (effects (font (size 1.27 1.27))))
  (pin "4")
  (pin "1")
  (pin "2")
  (pin "3")))
